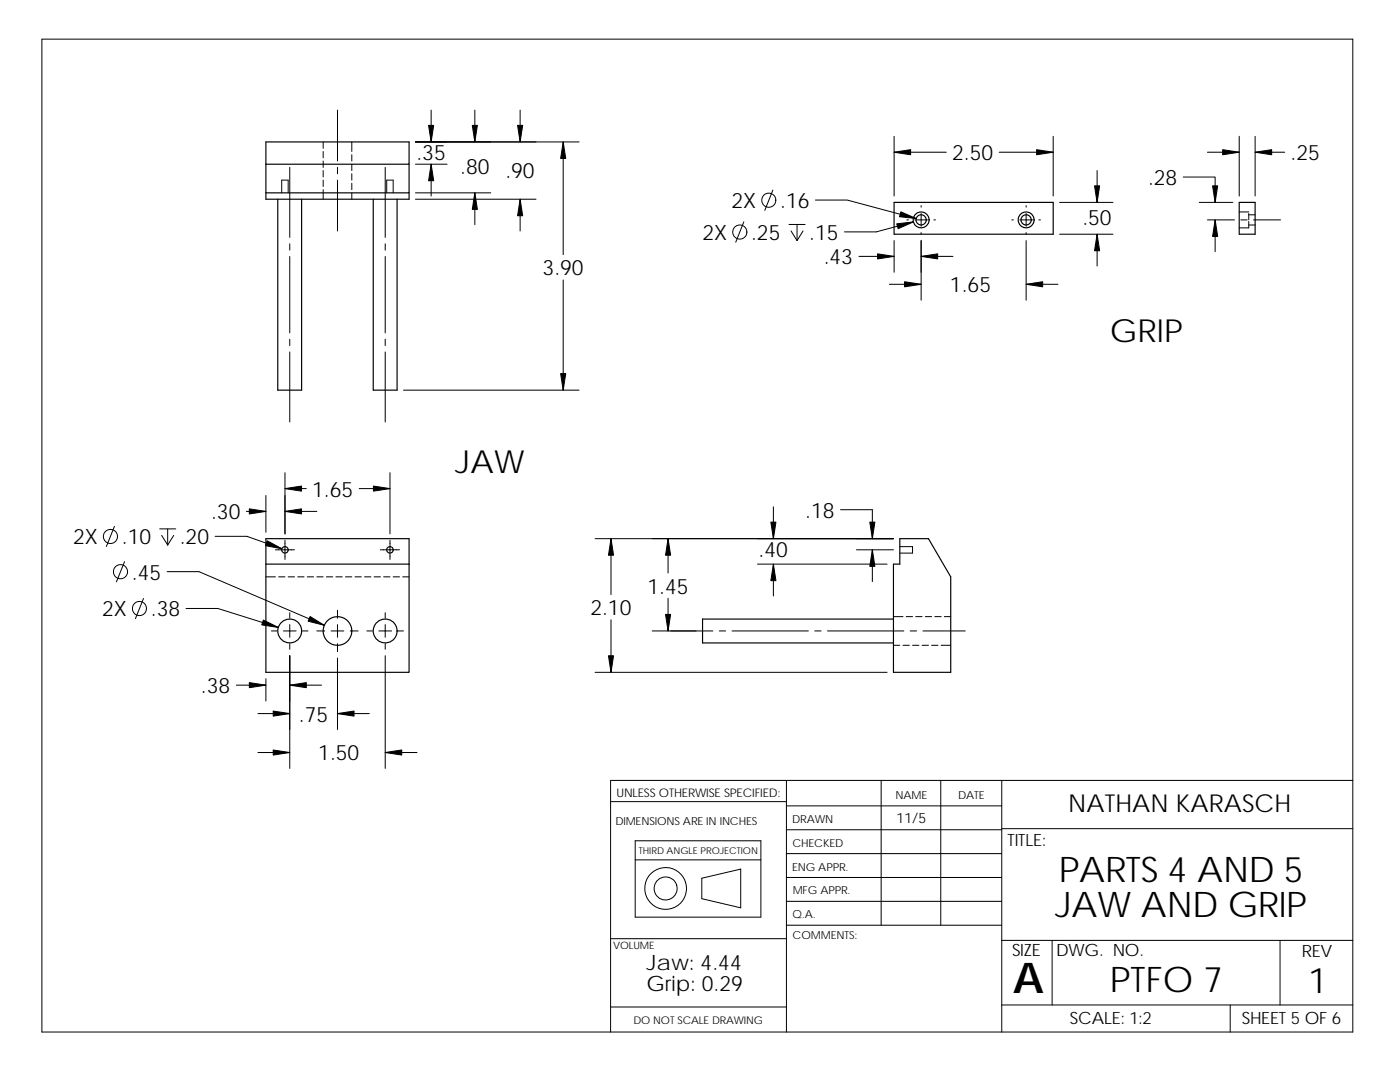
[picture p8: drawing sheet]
<svg xmlns="http://www.w3.org/2000/svg" width="279mm" height="216mm" viewBox="0 0 279 216" stroke-linecap="round" stroke-linejoin="round" font-family="sans-serif">
<g fill="none" stroke="#000" stroke-width=".2">
<path d="M8.4 7.8h261.6v198.1h-261.6zM57.5 38.5v-2.6h-1.3v2.6M57.8 33.4v14M64.5 37.8v2M64.5 28.3v1.3M64.5 30.2v1.3M64.5 32.1v1.3M64.5 34v1.3M64.5 35.9v1.3M67.4 22v10.1M67.4 33.4v1.3M67.4 35.9v10.2"/>
<path d="M70.2 28.3v1.9M70.2 30.9v1.2M70.2 32.8v1.2M70.2 34.7v1.2M70.2 36.6v1.2M70.2 38.5v1.3M76.9 33.4v14M78.5 38.5v-2.6h-1.3v2.6M82.9 28.3h32.7M82.9 39.8h24.1M82.9 32.8h6.3M82.9 38.5h15"/>
<path d="M86 22v6.3M86 32.8v6.3M94.8 22v6.3M94.8 38.5v6.3M103.8 22v6.3M103.8 39.8v6.3M112.4 28.3v22.5M154.2 37.9l-1.6 4.1M162.7 39.9h6.4l13.7 3.7M178.4 27.2v11.9M178.4 30.4h10.4M199.4 30.4h10.8"/>
<path d="M210.2 27.2v11.9M218.9 34v6.4M236.2 35.3h6.3v5.1M241 30.4h6.3M247.3 27.2v11.9M250.5 27.2v11.9M250.5 30.4h5.9M57.8 48.6v1.3M57.8 51.2v15.2M76.9 48.6v1.3M76.9 51.2v15.2M112.4 55.9v22"/>
<path d="M148.4 44.3l-1.6 4M157.5 44.8h3.2M157.9 46.1l1.2 1.9M159.1 44.8v3.2M160.3 46.1l-1.2 1.9M171.4 51.2h7M177.5 56.7h6.3M178.4 48v6.3M181 43.9h.3M182.3 44.3l-7.4 2h-6.4M182.6 43.9h2.5M183.8 41v.3"/>
<path d="M183.8 42.6v2.5M183.8 46.4v.3M183.8 48v11.9M183.8 51.2h6.4M186.4 43.9h.3M201.9 43.9h.3M203.5 43.9h2.6M204.8 41v.3M204.8 42.6v2.5M204.8 46.4v.3M204.8 48v11.9M204.8 56.7h6.3"/>
<path d="M207.3 43.9h.3M211.5 40.4h10.6M211.5 46.7h10.6M218.9 46.7v6.4M239.3 40.4h6.7M241 43.9h5.4M242.5 43.9v6.3M247.3 42.3h1.9M247.6 43.9h1.3M249.2 42.9h1.3M249.2 42.6v1.3M249.2 44.2v1.3h-1.9"/>
<path d="M249.2 44.9h1.3M250.2 43.9h5.4M57.8 67.7v1.3M57.8 70.2v14M76.9 67.7v1.3M76.9 70.2v14M80.5 77.9h35.1M53.1 98.9v7.3M56.9 94.3v12.2M56.9 97.5h4.2M71.7 97.5h6.1M77.8 94.3v12.2"/>
<path d="M22.8 105l-1.6 4.1M24.8 112.1l-1.6 4M28.6 119.4l-1.6 4M31.9 105.5h3.2M32.3 106.8l1.2 2M33.4 114.1h6.3l25 10.7M33.5 105.5v3.3M34.7 106.8l-1.2 2M42.9 107h6.4l7 2.5M49.2 102h3.9M53.1 115.1h1.9M54.9 109.7h3.9"/>
<path d="M55.6 115.1h1.3M56.9 107.8v3.8M56.9 102h6.3M57.5 115.1h1.3M59.4 115.1h1.3M61.3 115.1h1.3M63.2 115.1h1.3M65.1 115.1h1.3M67 115.1h1.3M68.9 115.1h1.3M70.8 115.1h1.3M72.7 115.1h1.3"/>
<path d="M74.7 115.1h1.2M75.9 109.7h3.8M76.6 115.1h1.2M77.8 107.8v3.8M78.5 115.1h1.2M80.4 115.1h1.2M118.8 107.5h59.5M121.9 107.5v11.1M133.3 107.5v6.8M133.3 119.4v6.5M151.2 112.6h25.8M154.3 101.1v6.4"/>
<path d="M154.3 112.6v6.3M167.7 101.7h6.4v5.8M170.9 109.7h7.4M174.1 109.7v6.4M179.6 109.1h2.5v1.3h-2.5M37.1 121.4h6.4l12 3.8M47.2 136.7h5.9M53.1 135.4v4.5M54.2 125.9h1.1M56.6 125.9h2.5M57.8 122.3v1.1M57.8 124.6v2.6"/>
<path d="M57.8 128.4v1.2M57.8 130.8v22.5M57.8 136.7h6.4M60.4 125.9h1.1M63.2 125.9h1.6M66.1 125.9h2.5M67.4 121.8v1.6M67.4 124.6v2.6M67.4 128.4v1.6M67.4 131.3v14.3M69.9 125.9h1.6M73.2 125.9h1.1"/>
<path d="M75.6 125.9h2.5M76.9 122.3v1.1M76.9 124.6v2.6M76.9 128.4v1.2M76.9 130.8v22.5M79.4 125.9h1.1M118.8 134.2h58.2M121.9 123.7v10.5M130.2 125.9h12.1M143.6 125.9h1.2M146.1 125.9h15.2M162.6 125.9h1.3"/>
<path d="M165.1 125.9h15.3M178.3 123h1.9M178.3 128.8h1.3M180.2 128.8h1.3M180.8 123h1.3M181.7 125.9h1.2M182.1 128.8h1.3M182.8 123h1.2M184 128.8h1.3M184.2 125.9h8.4M184.7 123h1.2M185.9 128.8h1.3"/>
<path d="M186.6 123h1.2M187.8 128.8h1.9M188.5 123h1.2M51.5 150.2h6.3M51.5 142.4h6.3M67.4 142.4h6.3M76.9 150.2h6.3M121.9 160h35.1M157 155.7v50.2M175.9 155.7v28.9M187.7 155.7v28.9M199.9 155.7v50.2"/>
<path d="M270 155.7h-148.1v50.2M126.8 167.8h25v15.2h-25zM126.8 171.6h25M140.1 175.2l7.7-1.8v7.7l-7.7-1.8zM157 179.9h42.9M157 175.1h42.9M157 160.8h42.9M157 165.6h42.9M157 170.3h42.9M199.9 165.4h70.1M121.9 187.3h35.1M157 184.6h42.9"/>
<path d="M199.9 187.6h70.1M210 187.6v12.9M255.5 187.6v12.9M121.9 200.9h35.1M199.9 200.5h70.1M245.5 200.5v5.4"/>
<circle cx="153.4" cy="40" r="1.41"/>
<circle cx="147.6" cy="46.3" r="1.41"/>
<circle cx="22" cy="107" r="1.41"/>
<circle cx="24" cy="114.1" r="1.42"/>
<circle cx="27.8" cy="121.4" r="1.41"/>
<circle cx="132.8" cy="177.3" r="4.2"/>
<circle cx="132.8" cy="177.3" r="2.3"/>
</g>
<g fill="none" stroke="#000" stroke-width=".23">
<path d="M53.1 32.8h28.5v-4.5h-28.5v11.5h28.5v-1.3M60.2 39.8v38.1h-4.8v-38.1M74.5 39.8v38.1h2h2.7v-38.1M81.6 32.8v5.7h-28.5M178.4 40.4h31.8v6.3h-31.8zM247.3 40.4h3.2v6.3h-3.2zM53.1 107.5h28.5v26.7h-28.5zM53.1 112.6h28.5M179.6 107.5h5.7l4.4 7.6v19.1h-11.4v-21.6h1.3zM178.3 123.5h-38.1v1.3v3.5h38.1"/>
<circle cx="183.8" cy="43.9" r="1.02"/>
<circle cx="183.8" cy="43.9" r="1.59"/>
<circle cx="204.8" cy="43.9" r="1.02"/>
<circle cx="204.8" cy="43.9" r="1.59"/>
<circle cx="56.9" cy="109.7" r=".64"/>
<circle cx="77.8" cy="109.7" r=".64"/>
<circle cx="57.8" cy="125.9" r="2.38"/>
<circle cx="67.3" cy="125.9" r="2.86"/>
<circle cx="76.9" cy="125.9" r="2.38"/>
</g>
<g fill="#000" stroke="#000" stroke-width=".2">
<path d="M86 32.8l.6 3.3h-1.1z" fill-rule="evenodd"/>
<path d="M85.5 25h1.1l-.6 3.3z" fill-rule="evenodd"/>
<path d="M94.8 38.5l.5 3.3h-1z" fill-rule="evenodd"/>
<path d="M94.3 25h1l-.5 3.3z" fill-rule="evenodd"/>
<path d="M103.3 25h1l-.5 3.3z" fill-rule="evenodd"/>
<path d="M103.8 39.8l.5 3.3h-1z" fill-rule="evenodd"/>
<path d="M112.4 28.3l.5 3.3h-1z" fill-rule="evenodd"/>
<path d="M178.4 30.4l3.3-.5v1z" fill-rule="evenodd"/>
<path d="M206.9 29.9l3.3 .5-3.3 .5z" fill-rule="evenodd"/>
<path d="M244 29.9l3.3 .5-3.3 .5z" fill-rule="evenodd"/>
<path d="M250.5 30.4l3.3-.5v1z" fill-rule="evenodd"/>
<path d="M175.1 50.7l3.3 .5-3.3 .5z" fill-rule="evenodd"/>
<path d="M179 44.7l3.3-.4-3.1 1.3z" fill-rule="evenodd"/>
<path d="M179.8 42.3l3 1.3-3.3-.4z" fill-rule="evenodd"/>
<path d="M183.8 51.2l3.3-.5v1z" fill-rule="evenodd"/>
<path d="M180.5 56.2l3.3 .5-3.3 .5z" fill-rule="evenodd"/>
<path d="M204.8 56.7l3.3-.5v1z" fill-rule="evenodd"/>
<path d="M218.9 46.7l.6 3.3h-1.1z" fill-rule="evenodd"/>
<path d="M218.4 37.1h1.1l-.6 3.3z" fill-rule="evenodd"/>
<path d="M242 37.1h1l-.5 3.3z" fill-rule="evenodd"/>
<path d="M242.5 43.9l.5 3.3h-1z" fill-rule="evenodd"/>
<path d="M111.9 74.5h1l-.5 3.4z" fill-rule="evenodd"/>
<path d="M56.9 97.5l3.3-.5v1z" fill-rule="evenodd"/>
<path d="M74.5 97l3.3 .5-3.3 .5z" fill-rule="evenodd"/>
<path d="M49.8 101.5l3.3 .5-3.3 .6z" fill-rule="evenodd"/>
<path d="M53.3 107.9l3 1.6-3.3-.6z" fill-rule="evenodd"/>
<path d="M56.9 102l3.3-.5v1.1z" fill-rule="evenodd"/>
<path d="M121.9 107.5l.5 3.3h-1z" fill-rule="evenodd"/>
<path d="M133.3 107.5l.5 3.3h-1z" fill-rule="evenodd"/>
<path d="M154.3 112.6l.6 3.3h-1.1z" fill-rule="evenodd"/>
<path d="M153.8 104.2h1.1l-.6 3.3z" fill-rule="evenodd"/>
<path d="M173.6 104.2h1l-.5 3.3z" fill-rule="evenodd"/>
<path d="M174.1 109.7l.5 3.3h-1z" fill-rule="evenodd"/>
<path d="M49.8 136.2l3.3 .5-3.3 .5z" fill-rule="evenodd"/>
<path d="M52.6 123.7l2.9 1.5-3.3-.5z" fill-rule="evenodd"/>
<path d="M57.8 136.7l3.3-.5v1z" fill-rule="evenodd"/>
<path d="M61.9 123l2.8 1.8-3.2-.8z" fill-rule="evenodd"/>
<path d="M121.4 130.9h1l-.5 3.3z" fill-rule="evenodd"/>
<path d="M132.8 122.6h1l-.5 3.3z" fill-rule="evenodd"/>
<path d="M54.5 149.6l3.3 .6-3.3 .5z" fill-rule="evenodd"/>
<path d="M54.5 141.9l3.3 .5-3.3 .5z" fill-rule="evenodd"/>
<path d="M67.4 142.4l3.3-.5v1z" fill-rule="evenodd"/>
<path d="M76.9 150.2l3.3-.6v1.1z" fill-rule="evenodd"/>
</g>
<text font-size="8.5" x="202.2" y="198.2">A</text>
<g font-size="7">
<text x="211.3" y="176">PARTS 4 AND 5</text>
<text x="210.6" y="183">JAW AND GRIP</text>
<text x="221.5" y="197.9">PTFO 7</text>
<text x="261.1" y="198.2">1</text>
</g>
<g font-size="6.3">
<text x="221.5" y="68.3">GRIP</text>
<text x="90.8" y="94.4">JAW</text>
</g>
<text font-size="4.9" x="213.2" y="162.1">NATHAN KARASCH</text>
<g font-size="4.2">
<text x="83.1" y="32">.35</text>
<text x="91.8" y="34.7">.80 .90</text>
<text x="190" y="32">2.50</text>
<text x="257.6" y="32">.25</text>
<text x="146" y="41.5">2X</text>
<text x="155.7" y="41.5">.16</text>
<text x="229.1" y="36.9">.28</text>
<text x="140.2" y="47.8">2X</text>
<text x="149.9" y="47.8">.25</text>
<text x="161.5" y="47.8">.15</text>
<text x="216" y="44.9">.50</text>
<text x="164.4" y="52.7">.43</text>
<text x="108.3" y="54.9">3.90</text>
<text x="189.6" y="58.3">1.65</text>
<text x="62.3" y="99.1">1.65</text>
<text x="42.1" y="103.6">.30</text>
<text x="160.7" y="103.3">.18</text>
<text x="14.6" y="108.6">2X</text>
<text x="24.3" y="108.6">.10</text>
<text x="35.9" y="108.6">.20</text>
<text x="151.4" y="111.2">.40</text>
<text x="26.3" y="115.6">.45</text>
<text x="129.2" y="118.4">1.45</text>
<text x="20.4" y="123">2X</text>
<text x="30.1" y="123">.38</text>
<text x="117.8" y="122.7">2.10</text>
<text x="40.1" y="138.3">.38</text>
<text x="59.7" y="144">.75</text>
<text x="63.5" y="151.7">1.50</text>
<text x="129.1" y="197.7">Grip: 0.29</text>
<text x="129.1" y="193.5">Jaw: 4.44</text>
</g>
<g font-size="3.4">
<text x="201.1" y="168.8">TITLE:</text>
<text x="202" y="190.8">SIZE</text>
<text x="210.8" y="190.8">DWG. NO.</text>
<text x="259.8" y="190.9">REV</text>
<text x="213.5" y="204.4">SCALE: 1:2</text>
<text x="247.8" y="204.4">SHEET 5 OF 6</text>
</g>
<text font-size="2.8" x="178.9" y="164.2">11/5</text>
<text font-size="2.4" x="123" y="158.9">UNLESS OTHERWISE SPECIFIED:</text>
<g font-size="2.2">
<text x="178.7" y="159.4">NAME</text>
<text x="191.2" y="159.4">DATE</text>
<text x="122.8" y="164.5">DIMENSIONS ARE IN INCHES</text>
<text x="158.1" y="164.2">DRAWN</text>
<text x="158.1" y="173.7">ENG APPR.</text>
<text x="158.1" y="169.1">CHECKED</text>
<text x="158.2" y="178.5">MFG APPR.</text>
<text x="158.2" y="183.2">Q.A.</text>
<text x="158.2" y="187.4">COMMENTS:</text>
</g>
<text font-size="2.1" x="126.4" y="204.4">DO NOT SCALE DRAWING</text>
<text font-size="2" x="122.4" y="189.4">VOLUME</text>
<text font-size="1.9" x="127.5" y="170.4">THIRD ANGLE PROJECTION</text>
</svg>
